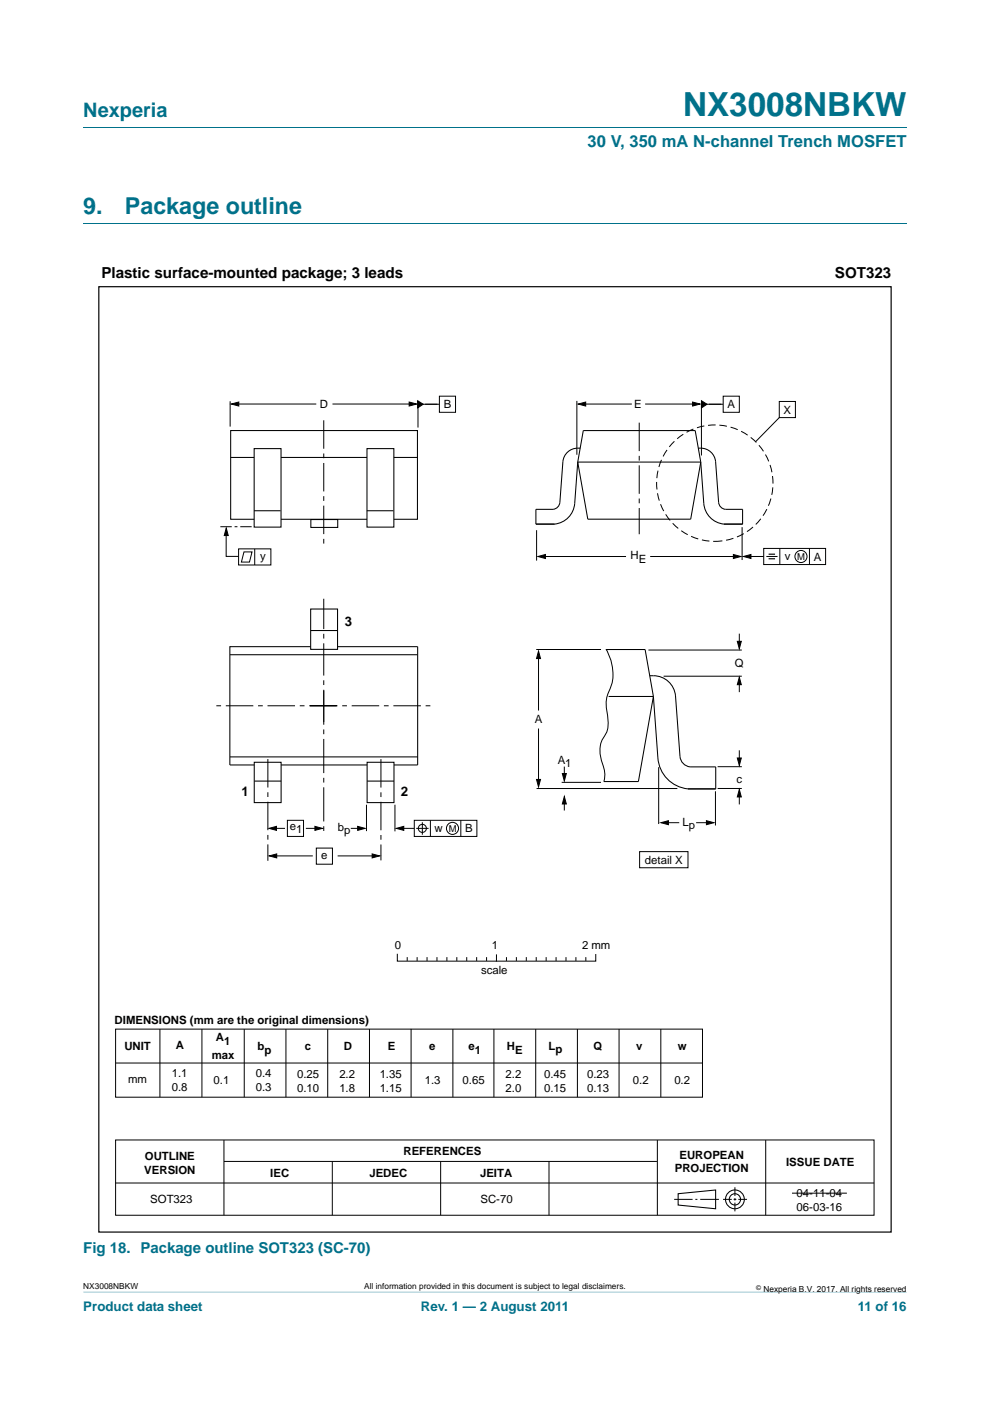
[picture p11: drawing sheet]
<svg xmlns="http://www.w3.org/2000/svg" width="210mm" height="297mm" viewBox="0 0 210 297" stroke-linecap="round" stroke-linejoin="round" font-family="sans-serif">
<path d="M17.7 273.9l174.6 .1z" fill="#00718a"/>
<path d="M17.7 27h174.6M17.7 47.4h174.6" fill="none" stroke="#00718a" stroke-width=".21"/>
<g fill="none" stroke="#000" stroke-width=".21">
<path d="M48.8 85.1v5.3M50 85.7h17.1M70.5 85.7h17M88.7 85.2v5.5M89.1 85.7h4.1M93.2 84h3.4v3.4h-3.4zM122.4 85v11.4M123.3 85.7h10.7M136.8 85.7h10.9M148.8 85.6v11M149.3 85.7h4.1M153.4 84h3.4v3.4h-3.4z"/>
<path d="M48 112.5v5.5h2.6M50.6 116.4h6.9v3.4h-6.9zM51.7 117h1.8l-.6 2.2h-1.7zM54 116.4v3.4M113.8 112.4v6.5M114.9 118h17.9M137.9 118h18.2M158.6 118h3.4M162 116.3h13.1v3.4h-13.1zM162.5 118h2.4M165.4 116.3v3.4M171.7 116.3v3.4"/>
<path d="M113.7 137.7h13.8M114.2 139.3v11.3M137.5 137.8h19.8M156.8 134.3v2.5M114.2 154.5v11.4M140.7 143.4h16.6M156.8 144.3v2.4M156.8 159.1v2.4M57.9 175.6h2.6M61 173.9h3.4v3.4h-3.4zM64.9 175.6h2.7M67.1 179.8h3.4v3.4h-3.4z"/>
<path d="M74.4 175.6h2.2M77.7 170.6v5.6M83.8 170.6v5.7M84.9 175.6h3M87.9 173.9h13.2v3.4h-13.2zM88.3 175.6h2.6M89.6 174.3v2.7M91.3 173.9v3.4M113.8 167.2h29.9M119.1 165.9h8.4M119.7 162.5v2.6M119.7 169.8v2"/>
<path d="M139.7 162.7v12M141.1 174.4h3M147.7 174.4h2.6M151.7 167.8v7.2M152.2 167.2h5.1M152.2 162.6h5.1M156.8 168.1v2.5M58 181.5h8.3M71.6 181.5h8.1M135.7 180.6h10.2v3.4h-10.2zM24.5 218.2h124.5v14.4h-124.5zM33.9 218.2v14.4"/>
<path d="M42.8 218.2v14.4M51.8 218.2v14.4M60.6 218.2v14.4M69.5 218.2v14.4M78.4 218.2v14.4M87.2 218.1v14.5M96.1 218.2v14.4M104.8 218.2v14.4M113.6 218.2v14.4M122.5 218.2v14.4M131.3 218.2v14.4M140.2 218.2v14.4"/>
<path d="M24.5 225.4h124.5M24.5 241.7h160.9v16h-160.9zM24.5 250.8h160.9M47.5 241.7v16M47.5 246.2h91.8M70.5 246.2v11.5M93.5 246.2v11.5M116.4 246.2v11.5M139.4 241.7v16M143 254.3h3.9M147.5 254.3h.4M148.5 254.3h4"/>
<path d="M153.4 254.3h1.8M155.6 254.3h.6M155.9 251.7v1.9M155.9 254v.5M155.9 255v1.8M156.6 254.3h1.8M162.4 241.7v16"/>
<circle cx="169.9" cy="118" r="1.28"/>
<circle cx="89.6" cy="175.6" r=".86"/>
<circle cx="96" cy="175.6" r="1.28"/>
</g>
<g fill="none" stroke="#000" stroke-width=".22">
<path d="M48.9 91.3h39.6v18.8h-39.6zM48.9 97h39.6M65.9 110.2h5.7v1.6h-5.7zM48.8 138.8h39.7M65.9 129.1h5.7v8.6h-5.7zM65.9 137.1h-17.1v25.1h5.1M65.9 133.7h5.7M71.6 137.1h17v25.1h-5M48.8 160.5h39.8M53.9 161.6h5.7v8.6h-5.7zM53.9 165.6h5.7M59.6 162.2h18.3"/>
<path d="M77.9 161.6h5.7v8.6h-5.7zM77.9 165.6h5.7M143.8 253.1l8-.8v4l-8-.8z"/>
<circle cx="155.9" cy="254.3" r="1.99"/>
<circle cx="155.9" cy="254.3" r="1.2"/>
</g>
<g fill="#000" stroke="#000" stroke-width=".21">
<path d="M49.1 85.7l1.5-.5v.9zM86.8 85.2l1.6 .5-1.6 .4zM88.6 85l1.2 .7-1.2 .8zM122.6 85.7l1.6-.5v.9zM146.9 85.2l1.6 .5-1.6 .4zM148.8 85l1.2 .7-1.2 .8zM48 112l.4 1.5h-.8zM114.1 118l1.6-.4v.8zM155.5 117.6l1.6 .4-1.6 .4zM157.7 118l1.6-.4v.8zM114.2 138l.4 1.6h-.8zM156.4 136h.8l-.4 1.6z"/>
<path d="M156.8 143.6l.4 1.6h-.8zM57.1 175.6l1.5-.4v.9zM66.8 175.2l1.6 .4-1.6 .5zM75.9 175.2l1.5 .4-1.5 .5zM84.1 175.6l1.5-.4v.9zM113.8 165.3h.8l-.4 1.5zM119.7 168.9l.4 1.6h-.8zM119.3 164h.8l-.4 1.6zM140.2 174.4l1.6-.4v.9zM149.8 174l1.6 .4-1.6 .5zM156.8 167.4l.4 1.6h-.8zM156.4 160.7h.8l-.4 1.6z"/>
<path d="M57.1 181.5l1.6-.5v.9zM78.9 181l1.6 .5-1.6 .4z"/>
</g>
<path d="M65.7 149.6h26.3M71.4 149.6h-26" fill="none" stroke="#000" stroke-width=".21" stroke-dasharray="5.8 1 1 1" stroke-linecap="butt"/>
<path d="M68.7 153.1v-26.2" fill="none" stroke="#000" stroke-width=".21" stroke-dasharray="6.8 1 1 1" stroke-linecap="butt"/>
<path d="M68.7 146.4v30.2" fill="none" stroke="#000" stroke-width=".21" stroke-dasharray="7.2 1 1 1" stroke-linecap="butt"/>
<path d="M163 117.5h1.4M163 118.5h1.4" fill="none" stroke="#000" stroke-width=".24"/>
<path d="M53.4 111.7h-6.8" fill="none" stroke="#000" stroke-width=".21" stroke-dasharray="2.4 .6 .6 .6" stroke-linecap="butt"/>
<path d="M21 60.8h168v200.4h-168z" fill="none" stroke="#000" stroke-width=".25"/>
<path d="M77.8 95.1h5.7v16.7h-5.7z" fill="#fff" stroke="#000" stroke-width=".22"/>
<path d="M77.8 108.3h5.6" fill="none" stroke="#000" stroke-width=".22"/>
<path d="M53.9 95.1h5.7v16.7h-5.7z" fill="#fff" stroke="#000" stroke-width=".22"/>
<g fill="none" stroke="#000" stroke-width=".22">
<path d="M122.5 98l-.6 8.7a4.8 4.8 0 0 1-4.3 4.4h-3.9M123.1 95a3.2 3.2 0 0 0-3.7 2.9l-.6 8.6a1.62 1.62 0 0 1-1.5 1.5h-3.6v3.1M148.1 95a3.2 3.2 0 0 1 3.7 2.9l.6 8.6a1.62 1.62 0 0 0 1.5 1.5h3.6v3.1h-3.9a4.8 4.8 0 0 1-4.3-4.4l-.7-8.7M148.6 98h-26.1M148.6 98l-2.1 12.1h-21.8l-2.2-12.1M148.6 98l-1.1-6.7h-23.8l-1.2 6.7M53.9 108.3h5.6M113.7 111.1h3.9M128.5 137.7h8.3l1.8 10M129.1 147.7h9.5M137.8 143.3a4.8 4.8 0 0 1 5.5 4.2l.9 12.9a2.42 2.42 0 0 0 2.2 2.2h5.4v4.7h-5.9a7.1 7.1 0 0 1-6.4-6.6M138.6 147.7l-3.2 18h-7.3"/>
<path d="M138.6 147.7l.9 13"/>
</g>
<g fill="none" stroke="#000" stroke-width=".21">
<path d="M165.3 88.5l-5 5.2M165.3 85.1h3.4v3.4h-3.4zM157.4 111.8v6.9M128.6 137.8a9.7 9.7 0 0 1 .3 9.5 6.4 6.4 0 0 0-.2 3.4 7.9 7.9 0 0 1-.1 4.8 6.1 6.1 0 0 0-.8 6.5 5.8 5.8 0 0 1 .3 3.7M97.7 173.9v3.4M84.3 202.3v1.5h42.1v-1.4M86.4 202.9v.8M88.5 202.9v.8M90.6 202.9v.8M92.7 202.9v.8M94.8 202.9v.8M96.9 202.9v.8"/>
<path d="M99 202.9v.8M101.1 202.9v.8M103.2 202.9v.8M105.3 202.5v1.3M107.4 202.9v.8M109.5 202.9v.8M111.6 202.9v.8M113.7 202.9v.8M115.8 202.9v.8M117.9 202.9v.8M120 202.9v.8M122.2 202.9v.8"/>
<path d="M124.3 202.9v.8M168 253h11.6"/>
</g>
<circle cx="151.6" cy="102.4" r="12.3" fill="none" stroke="#000" stroke-width=".21" stroke-dasharray="1.6 .8" stroke-linecap="butt"/>
<path d="M68.7 89.1v26.9M135.6 89.6v23.7M56.8 160.9v21.6M80.8 160.9v21.5" fill="none" stroke="#000" stroke-width=".21" stroke-dasharray="6 1 1 1" stroke-linecap="butt"/>
<text font-size="7" fill="#00718a" x="144.9" y="24.6">NX3008NBKW</text>
<g font-size="4.9" fill="#00718a">
<text x="17.7" y="45.4">9.</text>
<text x="26.5" y="45.4">Package outline</text>
</g>
<text font-size="4.2" fill="#00718a" x="17.7" y="24.9">Nexperia</text>
<text font-size="3.5" fill="#00718a" x="124.6" y="31.1">30 V, 350 mA N-channel Trench MOSFET</text>
<g font-size="3.2">
<text x="21.5" y="59">Plastic surface-mounted package; 3 leads</text>
<text x="177.1" y="59">SOT323</text>
</g>
<text font-size="3.2" fill="#00718a" x="17.7" y="265.6">Fig 18. Package outline SOT323 (SC-70)</text>
<g font-size="2.8">
<text x="73.1" y="132.6">3</text>
<text x="51.2" y="168.9">1</text>
<text x="85" y="168.9">2</text>
</g>
<g font-size="2.8" fill="#00718a">
<text x="17.7" y="277.9">Product data sheet</text>
<text x="89.3" y="277.9">Rev. 1 — 2 August 2011</text>
<text x="182" y="277.9">11 of 16</text>
</g>
<g font-size="2.4">
<text x="67.9" y="86.5">D</text>
<text x="94.1" y="86.6">B</text>
<text x="134.5" y="86.6">E</text>
<text x="154.3" y="86.6">A</text>
<text x="166.2" y="87.7">X</text>
<text x="55.2" y="118.7">y</text>
<text x="133.8" y="118.6">H</text>
<text x="135.5" y="119.4">E</text>
<text x="166.5" y="118.7">v</text>
<text x="172.6" y="118.9">A</text>
<text x="155.8" y="141.4">Q</text>
<text x="113.4" y="153.3">A</text>
<text x="118.3" y="161.9">A</text>
<text x="119.9" y="162.5">1</text>
<text x="156.2" y="166">c</text>
<text x="61.4" y="176.1">e</text>
<text x="62.8" y="176.7">1</text>
<text x="71.7" y="176.3">b</text>
<text x="73" y="176.9">p</text>
<text x="92.2" y="176.4">w</text>
<text x="98.7" y="176.3">B</text>
<text x="144.7" y="175.1">L</text>
<text x="146.1" y="175.7">p</text>
<text x="68.1" y="182.2">e</text>
<text x="136.8" y="183.1">detail X</text>
<text x="83.7" y="201.2">0</text>
<text x="104.3" y="201.2">1</text>
<text x="123.4" y="201.2">2 mm</text>
<text x="102" y="206.5">scale</text>
<text x="24.3" y="217">DIMENSIONS (mm are the original dimensions)</text>
<text x="45.8" y="220.7">A</text>
<text x="47.6" y="221.5">1</text>
<text x="26.4" y="222.7">UNIT</text>
<text x="37.3" y="222.5">A</text>
<text x="44.9" y="224.4">max</text>
<text x="54.6" y="222.7">b</text>
<text x="56.1" y="223.5">p</text>
<text x="64.7" y="222.7">c</text>
<text x="72.9" y="222.7">D</text>
<text x="82.3" y="222.7">E</text>
<text x="91.1" y="222.7">e</text>
<text x="99.4" y="222.7">e</text>
<text x="100.7" y="223.5">1</text>
<text x="107.5" y="222.7">H</text>
<text x="109.2" y="223.5">E</text>
<text x="116.4" y="222.7">Lp</text>
<text x="125.9" y="222.7">Q</text>
<text x="134.9" y="222.7">v</text>
<text x="143.8" y="222.7">w</text>
<text x="27.2" y="229.7">mm</text>
<text x="36.4" y="228.4">1.1</text>
<text x="36.4" y="231.3">0.8</text>
<text x="45.3" y="229.7">0.1</text>
<text x="54.2" y="228.4">0.4</text>
<text x="54.2" y="231.3">0.3</text>
<text x="63" y="228.5">0.25</text>
<text x="63" y="231.5">0.10</text>
<text x="72" y="228.5">2.2</text>
<text x="72" y="231.5">1.8</text>
<text x="80.5" y="228.5">1.35</text>
<text x="80.5" y="231.5">1.15</text>
<text x="90.1" y="229.9">1.3</text>
<text x="98.1" y="229.9">0.65</text>
<text x="107.2" y="228.5">2.2</text>
<text x="107.2" y="231.5">2.0</text>
<text x="115.4" y="228.5">0.45</text>
<text x="115.4" y="231.5">0.15</text>
<text x="124.5" y="228.5">0.23</text>
<text x="124.5" y="231.5">0.13</text>
<text x="134.2" y="229.9">0.2</text>
<text x="143" y="229.9">0.2</text>
<text x="30.7" y="245.9">OUTLINE</text>
<text x="85.6" y="244.9">REFERENCES</text>
<text x="144.1" y="245.6">EUROPEAN</text>
<text x="30.6" y="248.9">VERSION</text>
<text x="57.3" y="249.5">IEC</text>
<text x="78.3" y="249.5">JEDEC</text>
<text x="101.8" y="249.5">JEITA</text>
<text x="143.1" y="248.6">PROJECTION</text>
<text x="166.7" y="247.2">ISSUE DATE</text>
<text x="31.9" y="255.1">SOT323</text>
<text x="101.9" y="255.1">SC-70</text>
<text x="169" y="253.8">04-11-04</text>
<text x="169" y="256.7">06-03-16</text>
</g>
<g font-size="2">
<text x="169.1" y="118.7">M</text>
<text x="95.2" y="176.4">M</text>
</g>
<g font-size="1.8">
<text x="17.7" y="273.3">NX3008NBKW</text>
<text x="77.2" y="273.3">All information provided in this document is subject to legal disclaimers.</text>
<text x="161.9" y="273.9">Nexperia B.V. 2017. All rights reserved</text>
</g>
<text font-size="1.4" x="160.4" y="273.4">©</text>
</svg>
